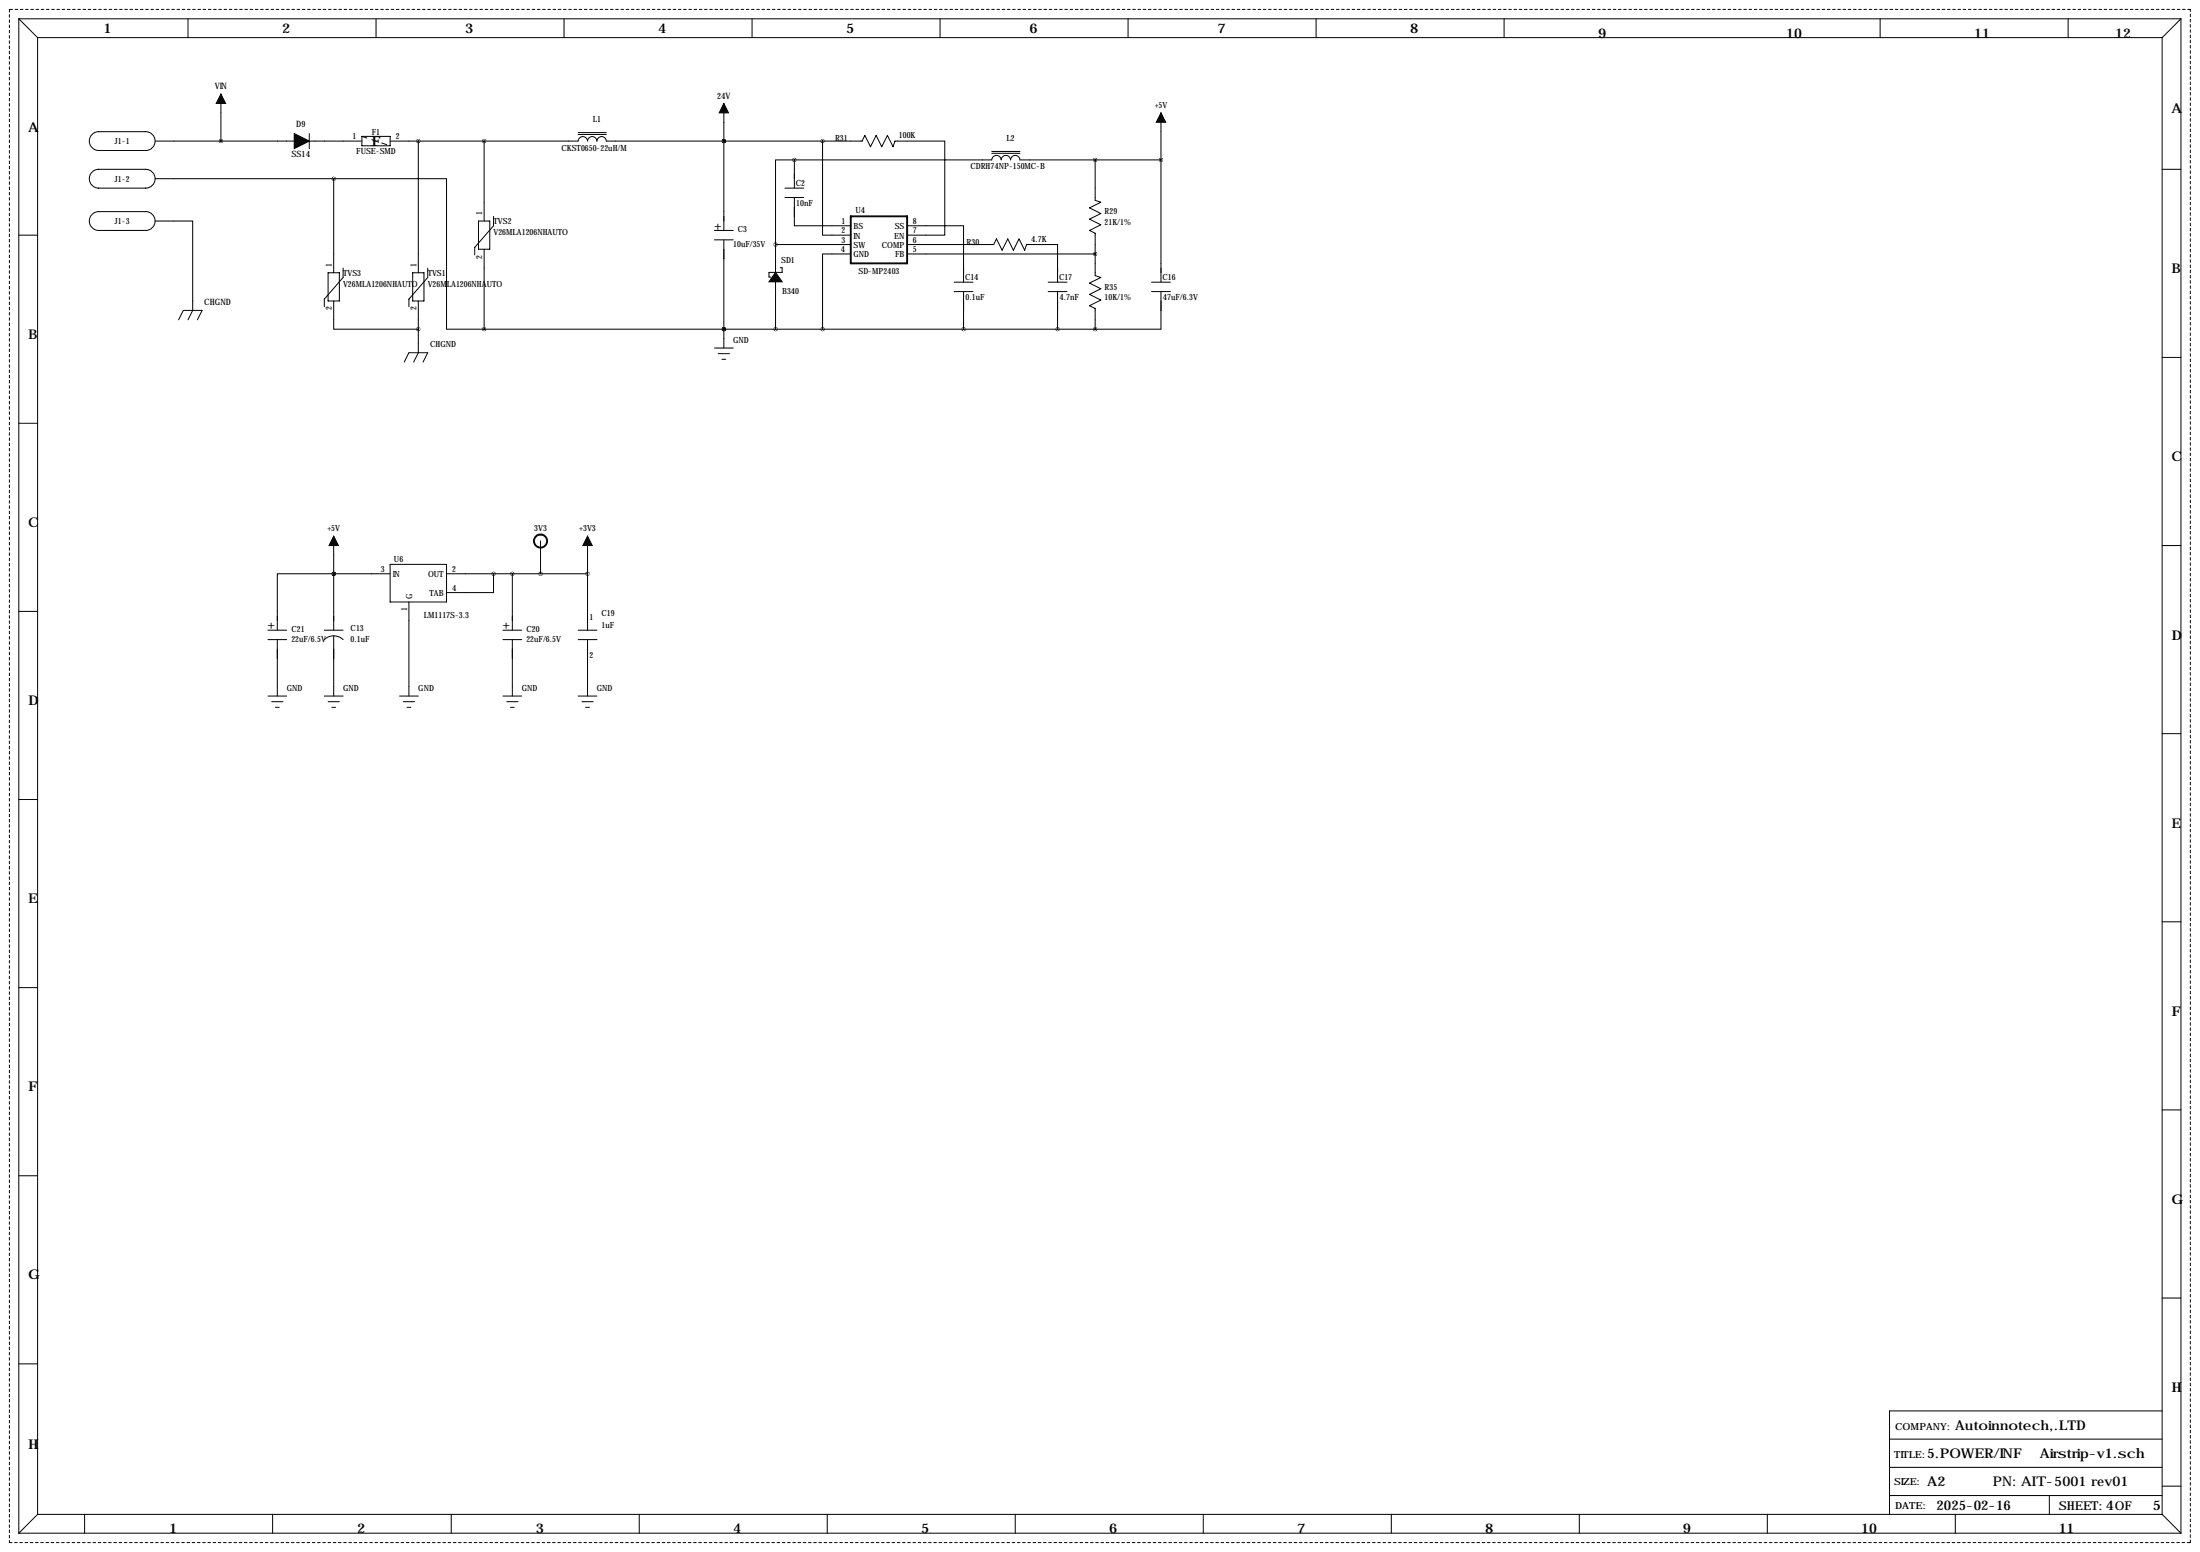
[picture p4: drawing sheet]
<svg xmlns="http://www.w3.org/2000/svg" width="594mm" height="419mm" viewBox="0 0 594 419" stroke-linecap="round" stroke-linejoin="round" font-family="sans-serif">
<g fill="none" stroke="#000" stroke-width=".27">
<path d="M5.1 5.1l5.1 5.1M5.1 5.1v408.9M5.1 5.1h584.2M10.2 10.2v398.7M10.2 10.2h574M50.8 5.1v5.1M101.6 5.1v5.1M152.4 5.1v5.1M203.2 5.1v5.1M254 5.1v5.1M304.8 5.1v5.1M355.6 5.1v5.1"/>
<path d="M406.4 5.1v5.1M508 5.1v5.1M558.8 5.1v5.1M584.2 10.2v398.7M589.3 5.1v408.9M589.3 5.1l-5.1 5.1M24.7 36.5a2.54 2.54 0 0 1 2-.9h12.7a2.54 2.54 0 0 1 2.5 2.5 2.54 2.54 0 0 1-2.5 2.5h-12.7a2.54 2.54 0 0 1-2.3-1.4 2.54 2.54 0 0 1 .3-2.7zM41.9 38.1h37.6M59.7 25.4v12.7M83.6 38.1h14.2M83.6 36.1v4M97.8 36.8h7.6v2.6h-7.6z"/>
<path d="M105.4 38.1h50.8a1.27 1.27 0 0 1 1.3-1.2 1.27 1.27 0 0 1 1.2 1.2 1.27 1.27 0 0 1 1.3-1.2 1.27 1.27 0 0 1 1.3 1.2 1.27 1.27 0 0 1 1.3-1.2 1.27 1.27 0 0 1 1.2 1.2h69.1l.8-1.5 1.5 3 1.5-3 1.6 3 1.5-3 1.5 3 .5-1.5h13.5v25.4h-10.2M113 38.1v35.6M130.8 38.1v21.6M156.2 36.3h7.6M156.2 35.8h7.6M195.6 38.1h.1M195.6 27.9v34.3M222.2 38.1v25.4h7.7M313.7 30.5v45.7M25.1 46.3l1.6-.6h12.7a2.54 2.54 0 0 1 2.5 2.6 2.54 2.54 0 0 1-2.5 2.5h-12.7a2.54 2.54 0 0 1-2.4-1.7 2.54 2.54 0 0 1 .8-2.8zM25.1 57.7l1.6-.6h12.7a2.54 2.54 0 0 1 2.5 2.6 2.54 2.54 0 0 1-2.5 2.5h-12.7a2.54 2.54 0 0 1-2.4-1.7 2.54 2.54 0 0 1 .8-2.8zM41.9 59.7h10.2v24.1l-1.3 2.6"/>
<path d="M41.9 48.3h48.3M90.2 48.3h30.4v40.6h10.2M90.2 48.3v25.4M129.3 59.7h3v7.6h-3zM133.3 58.4v2.6l-5 5.8v2M212.1 50.8h5.1M212.1 53.3h5.1M214.6 43.2h53.4a1.27 1.27 0 0 1 1.2-1.2 1.27 1.27 0 0 1 1.3 1.2 1.27 1.27 0 0 1 1.3-1.2 1.27 1.27 0 0 1 1.2 1.2 1.27 1.27 0 0 1 1.3-1.2 1.27 1.27 0 0 1 1.3 1.2h38.1M214.6 53.3v7.7h15.3M214.6 43.2h-5.1v22.8M214.6 43.2v7.6M268 41.4h7.6"/>
<path d="M268 40.9h7.6M295.9 43.2v10.9l1.5 .5-3 1.5 3 1.6-3 1.5 3 1.5-3 1.5 1.5 .8v11.4l1.5 .5-3 1.6 3 1.5-3 1.5 3 1.5-3 1.6 1.5 .7v5.6M584.2 45.7h5.1M5.1 63.5h5.1M88.6 73.7h3.1v7.6h-3.1zM92.7 72.4v2.5l-5.1 5.9v2M111.5 73.7h3.1v7.6h-3.1zM115.6 72.4v2.5l-5.1 5.9v2M130.8 67.3v21.6M193 62.2h5.1M193 64.8h5.1M195.6 64.8v29.2"/>
<path d="M209.5 66h20.4M209.5 66v7.6M209.5 76.1v2.5M209.5 78.7v10.2M210.8 72.3h.5v1.3h-3.5v1.2h.5M229.9 68.6h-7.7v20.3M245.1 61h15.2v15.2M245.1 66h23.4l.7-1.5 1.6 3.1 1.5-3.1 1.5 3.1 1.5-3.1 1.6 3.1 .5-1.6h8.4v10.2M245.1 68.6h50.8M257.8 76.2h5.1M257.8 78.7h5.1M260.3 78.7v10.2"/>
<path d="M283.2 76.2h5.1M283.2 78.7h5.1M285.8 78.7v10.2M311.1 76.2h5.1M311.1 78.7h5.1M313.7 78.7v10.2h-17.8M48.3 86.4l1.2-2.6h5.1l-1.3 2.6M90.2 81.3v7.6h22.8M109.2 97.8l1.3-2.6h5.1l-1.3 2.6M113 81.3v13.9l-1.2 2.6M130.8 88.9h165.1M193 94h5.1"/>
<path d="M194.1 95.5h3M195.1 97h1M195.6 88.9h.1M584.2 96.5h5.1M5.1 114.3h5.1M90.2 154.9h-15.3v15.3M90.2 154.9h.1M90.2 144.8v25.4M90.2 154.9h15.2M105.4 152.4h15.2v10.2h-15.2zM120.6 154.9h38.1M133.3 154.9v5.1h-12.7"/>
<path d="M138.4 154.9v15.3M146 146.1v8.8M158.7 144.8v25.4M584.2 147.3h5.1M5.1 165.1h5.1M72.4 170.2h5.1M72.4 172.7h5.1M74.9 172.7v15.3M87.6 170.2h5.1M87.6 172.7a3.7 3.7 0 0 1 5.1 0M90.2 171.7v16.3M110.5 162.6v25.4"/>
<path d="M135.9 170.2h5.1M135.9 172.7h5.1M138.4 172.7v15.3M156.2 170.2h5.1M156.2 172.7h5.1M158.7 172.7v15.3M72.4 188h5.1M73.4 189.5h3.1M74.4 191h1M87.6 188h5.1M88.6 189.5h3.1M89.7 191h1"/>
<path d="M107.9 188h5.1M109 189.5h3M110 191h1M135.9 188h5.1M136.9 189.5h3.1M137.9 191h1M156.2 188h5.1M157.2 189.5h3.1M158.2 191h1.1M584.2 198.1h5.1M5.1 215.9h5.1M584.2 248.9h5.1"/>
<path d="M5.1 266.7h5.1M584.2 299.7h5.1M5.1 317.5h5.1M584.2 350.5h5.1M5.1 368.3h5.1M510.5 396.2h73.7M510.5 388.6h73.7M584.2 381h-73.7v27.9M5.1 414h584.2M10.2 408.9h574M10.2 408.9l-5.1 5.1M22.9 408.9v5.1"/>
<path d="M73.7 408.9v5.1M121.9 408.9v5.1M172.7 408.9v5.1M223.5 408.9v5.1M274.3 408.9v5.1M325.1 408.9v5.1M375.9 408.9v5.1M426.7 408.9v5.1M477.5 408.9v5.1M510.5 403.9h73.7M528.3 408.9v5.1M553.7 403.9v5"/>
<path d="M584.2 408.9l5.1 5.1M584.2 401.3h5.1"/>
</g>
<path d="M2.5 2.5v414.1M591.8 2.5h-589.3M2.5 416.6h589.3M591.8 416.6v-414.1" fill="none" stroke="#000" stroke-width=".27" stroke-dasharray=".7 .7"/>
<g fill="none" stroke="#000" stroke-width=".51">
<path d="M229.9 58.4h15.2v12.7h-15.2z"/>
<circle cx="146" cy="146.1" r="1.78"/>
</g>
<path d="M59.7 25.4l1.3 2.5h-2.6zM79.5 36.1l4.1 2-4.1 2zM195.6 27.9l1.2 2.6h-2.5zM313.7 30.5l1.3 2.5h-2.6zM209.5 73.6l1.8 2.5h-3.5zM90.2 144.8l1.2 2.5h-2.5zM158.7 144.8l1.3 2.5h-2.5z" fill="#000" stroke="#000" stroke-width=".27"/>
<path d="M97.8 36.8l7.6 2.6" fill="none" stroke="#000" stroke-width=".27" stroke-dasharray="1.4 1.4"/>
<path d="M260.3 88.9a.05 .05 0 0 0 .1 0 .05 .05 0 0 0-.1 0zM285.7 88.9a.05 .05 0 0 0 .1 0 .05 .05 0 0 0-.1 0zM195.5 38.1a.05 .05 0 0 0 .1 0 .05 .05 0 0 0-.1 0zM222.2 88.9a.05 .05 0 0 0 .1 0 .05 .05 0 0 0-.1 0zM195.5 88.9a.05 .05 0 0 0 .1 0 .05 .05 0 0 0-.1 0zM214.6 43.2a.05 .05 0 0 0 .1 0 .05 .05 0 0 0-.1 0zM222.2 38.1a.05 .05 0 0 0 .1 0 .05 .05 0 0 0-.1 0zM209.5 88.9a.05 .05 0 0 0 .1 0 .05 .05 0 0 0-.1 0zM209.5 66a.05 .05 0 0 0 .1 0 .05 .05 0 0 0-.1 0zM90.1 154.9a.05 .05 0 0 0 .1 0 .05 .05 0 0 0-.1 0zM158.7 154.9a.05 .05 0 0 0 .1 0 .05 .05 0 0 0-.1 0zM133.3 154.9a.05 .05 0 0 0 .1 0 .05 .05 0 0 0-.1 0zM138.4 154.9a.05 .05 0 0 0 .1 0 .05 .05 0 0 0-.1 0zM90.1 154.9a.05 .05 0 0 0 .1 0 .05 .05 0 0 0-.1 0zM195.5 88.9a.05 .05 0 0 0 .1 0 .05 .05 0 0 0-.1 0zM113 88.9a.05 .05 0 0 0 .1 0 .05 .05 0 0 0-.1 0zM90.1 48.3a.05 .05 0 0 0 .1 0 .05 .05 0 0 0-.1 0zM113 38.1a.05 .05 0 0 0 .1 0 .05 .05 0 0 0-.1 0zM146 154.9a.05 .05 0 0 0 .1 0 .05 .05 0 0 0-.1 0zM195.5 38.1a.05 .05 0 0 0 .1 0 .05 .05 0 0 0-.1 0z" fill="#000" stroke="#000" stroke-width="1"/>
<g font-size="3.6">
<text x="27.9" y="8.9">1</text>
<text x="76.2" y="8.9">2</text>
<text x="125.7" y="8.9">3</text>
<text x="177.8" y="8.9">4</text>
<text x="228.6" y="8.9">5</text>
<text x="278.1" y="8.9">6</text>
<text x="328.9" y="8.9">7</text>
<text x="381" y="8.9">8</text>
<text x="431.8" y="10.2">9</text>
<text x="482.6" y="10.2">10</text>
<text x="533.4" y="10.2">11</text>
<text x="571.5" y="10.2">12</text>
<text x="7.6" y="35.6">A</text>
<text x="586.7" y="30.5">A</text>
<text x="100.4" y="39.5">F</text>
<text x="193" y="62">+</text>
<text x="586.7" y="73.7">B</text>
<text x="7.6" y="91.4">B</text>
<text x="586.7" y="124.5">C</text>
<text x="7.6" y="142.2">C</text>
<text x="72.4" y="169.9">+</text>
<text x="135.9" y="169.9">+</text>
<text x="586.7" y="172.7">D</text>
<text x="7.6" y="190.5">D</text>
<text x="586.7" y="223.5">E</text>
<text x="7.6" y="243.8">E</text>
<text x="586.7" y="274.3">F</text>
<text x="7.6" y="294.6">F</text>
<text x="586.7" y="325.1">G</text>
<text x="7.6" y="345.4">G</text>
<text x="586.7" y="375.9">H</text>
<text x="528.3" y="386.1">Autoinnotech,.LTD</text>
<text x="7.6" y="391.2">H</text>
<text x="520.7" y="393.7">5.POWER/INF</text>
<text x="551.2" y="393.7">Airstrip-v1.sch</text>
<text x="520.7" y="401.3">A2</text>
<text x="538.5" y="401.3">PN: AIT-5001 rev01</text>
<text x="523.2" y="407.8">2025-02-16</text>
<text x="581.7" y="407.8">5</text>
<text x="45.7" y="414">1</text>
<text x="96.5" y="414">2</text>
<text x="144.8" y="414">3</text>
<text x="198.1" y="414">4</text>
<text x="248.9" y="414">5</text>
<text x="299.7" y="414">6</text>
<text x="350.5" y="414">7</text>
<text x="401.3" y="414">8</text>
<text x="454.7" y="414">9</text>
<text x="502.9" y="414">10</text>
<text x="556.3" y="414">11</text>
</g>
<text font-size="3.3" x="556.3" y="407.7">SHEET: 4OF</text>
<g font-size="2.6">
<text x="512.1" y="386.1">COMPANY:</text>
<text x="511.8" y="393.7">TITLE:</text>
<text x="511.8" y="401.1">SIZE:</text>
<text x="512.1" y="407.4">DATE:</text>
</g>
<g font-size="2.4">
<text x="58.1" y="24.1">VIN</text>
<text x="193.8" y="26.7">24V</text>
<text x="80.1" y="34.3">D9</text>
<text x="78.8" y="42.5">SS14</text>
<text x="55.2" y="82.3">CHGND</text>
<text x="146.7" y="145" transform="rotate(-90 146.7 145)">1</text>
</g>
<g font-size="2.3">
<text x="312" y="29.2">+5V</text>
<text x="160.2" y="33">L1</text>
<text x="31.1" y="38.9">J1-1</text>
<text x="95.2" y="37.6">1</text>
<text x="96.3" y="41.5">FUSE-SMD</text>
<text x="100.5" y="36.5">F1</text>
<text x="106.9" y="37.6">2</text>
<text x="151.7" y="40.7">CKST0650-22uH/M</text>
<text x="225.6" y="38.1">R31</text>
<text x="242.9" y="37.4">100K</text>
<text x="271.9" y="38.1">L2</text>
<text x="262.2" y="45.8">CDRH74NP-150MC-B</text>
<text x="31.1" y="49">J1-2</text>
<text x="215" y="50.3">C2</text>
<text x="130.3" y="58.2" transform="rotate(-90 130.3 58.2)">1</text>
<text x="215.1" y="55.7">10nF</text>
<text x="231.1" y="57.4">U4</text>
<text x="298.5" y="57.9">R29</text>
<text x="31.1" y="60.5">J1-3</text>
<text x="133.3" y="60.6">TVS2</text>
<text x="133.3" y="63.5">V26MLA1206NHAUTO</text>
<text x="199.4" y="62.7">C3</text>
<text x="227.3" y="60.5">1</text>
<text x="227.3" y="63">2</text>
<text x="227.3" y="65.5">3</text>
<text x="230.6" y="61.9">BS</text>
<text x="230.6" y="64.4">IN</text>
<text x="241.6" y="64.4">EN</text>
<text x="241.8" y="61.9">SS</text>
<text x="246.6" y="60.5">8</text>
<text x="246.6" y="63">7</text>
<text x="246.6" y="65.5">6</text>
<text x="278.6" y="65.3">4.7K</text>
<text x="298.5" y="60.7">21K/1%</text>
<text x="130.3" y="69.9" transform="rotate(-90 130.3 69.9)">2</text>
<text x="198.1" y="66.6">10uF/35V</text>
<text x="211.1" y="71.1">SD1</text>
<text x="227.2" y="68.1">4</text>
<text x="230.6" y="66.9">SW</text>
<text x="230.6" y="69.5">GND</text>
<text x="238.3" y="66.9">COMP</text>
<text x="241.9" y="69.5">FB</text>
<text x="246.6" y="68.1">5</text>
<text x="261.2" y="66">R30</text>
<text x="89.7" y="72.1" transform="rotate(-90 89.7 72.1)">1</text>
<text x="92.7" y="74.6">TVS3</text>
<text x="92.7" y="77.5">V26MLA1206NHAUTO</text>
<text x="112.5" y="72.1" transform="rotate(-90 112.5 72.1)">1</text>
<text x="115.6" y="74.6">TVS1</text>
<text x="115.6" y="77.5">V26MLA1206NHAUTO</text>
<text x="232" y="73.9">SD-MP2403</text>
<text x="260.8" y="75.7">C14</text>
<text x="286.2" y="75.7">C17</text>
<text x="314.1" y="75.7">C16</text>
<text x="89.7" y="83.8" transform="rotate(-90 89.7 83.8)">2</text>
<text x="112.5" y="83.8" transform="rotate(-90 112.5 83.8)">2</text>
<text x="211.3" y="79.5">B340</text>
<text x="260.9" y="81.1">0.1uF</text>
<text x="286.3" y="81.1">4.7nF</text>
<text x="298.5" y="78.2">R35</text>
<text x="298.5" y="81.1">10K/1%</text>
<text x="314.2" y="81.1">47uF/6.3V</text>
<text x="116.3" y="93.7">CHGND</text>
<text x="198.1" y="92.7">GND</text>
<text x="88.5" y="143.5">+5V</text>
<text x="144.3" y="143.3">3V3</text>
<text x="156.5" y="143.5">+3V3</text>
<text x="102.9" y="154.4">3</text>
<text x="106.2" y="155.8">IN</text>
<text x="106.5" y="151.6">U6</text>
<text x="115.7" y="155.8">OUT</text>
<text x="122.2" y="154.4">2</text>
<text x="111.4" y="161.8" transform="rotate(-90 111.4 161.8)">G</text>
<text x="116.1" y="160.9">TAB</text>
<text x="122.2" y="159.5">4</text>
<text x="110" y="165.1" transform="rotate(-90 110 165.1)">1</text>
<text x="114.5" y="166.9">LM1117S-3.3</text>
<text x="159.3" y="167.4">1</text>
<text x="162.6" y="166.4">C19</text>
<text x="78.7" y="170.7">C21</text>
<text x="78.7" y="173.3">22uF/6.5V</text>
<text x="94.7" y="170.4">C13</text>
<text x="94.7" y="173.3">0.1uF</text>
<text x="142.2" y="170.7">C20</text>
<text x="142.2" y="173.3">22uF/6.5V</text>
<text x="162.6" y="169.4">1uF</text>
<text x="159.3" y="177.6">2</text>
<text x="77.5" y="186.7">GND</text>
<text x="92.7" y="186.7">GND</text>
<text x="113" y="186.7">GND</text>
<text x="141" y="186.7">GND</text>
<text x="161.3" y="186.7">GND</text>
</g>
</svg>
